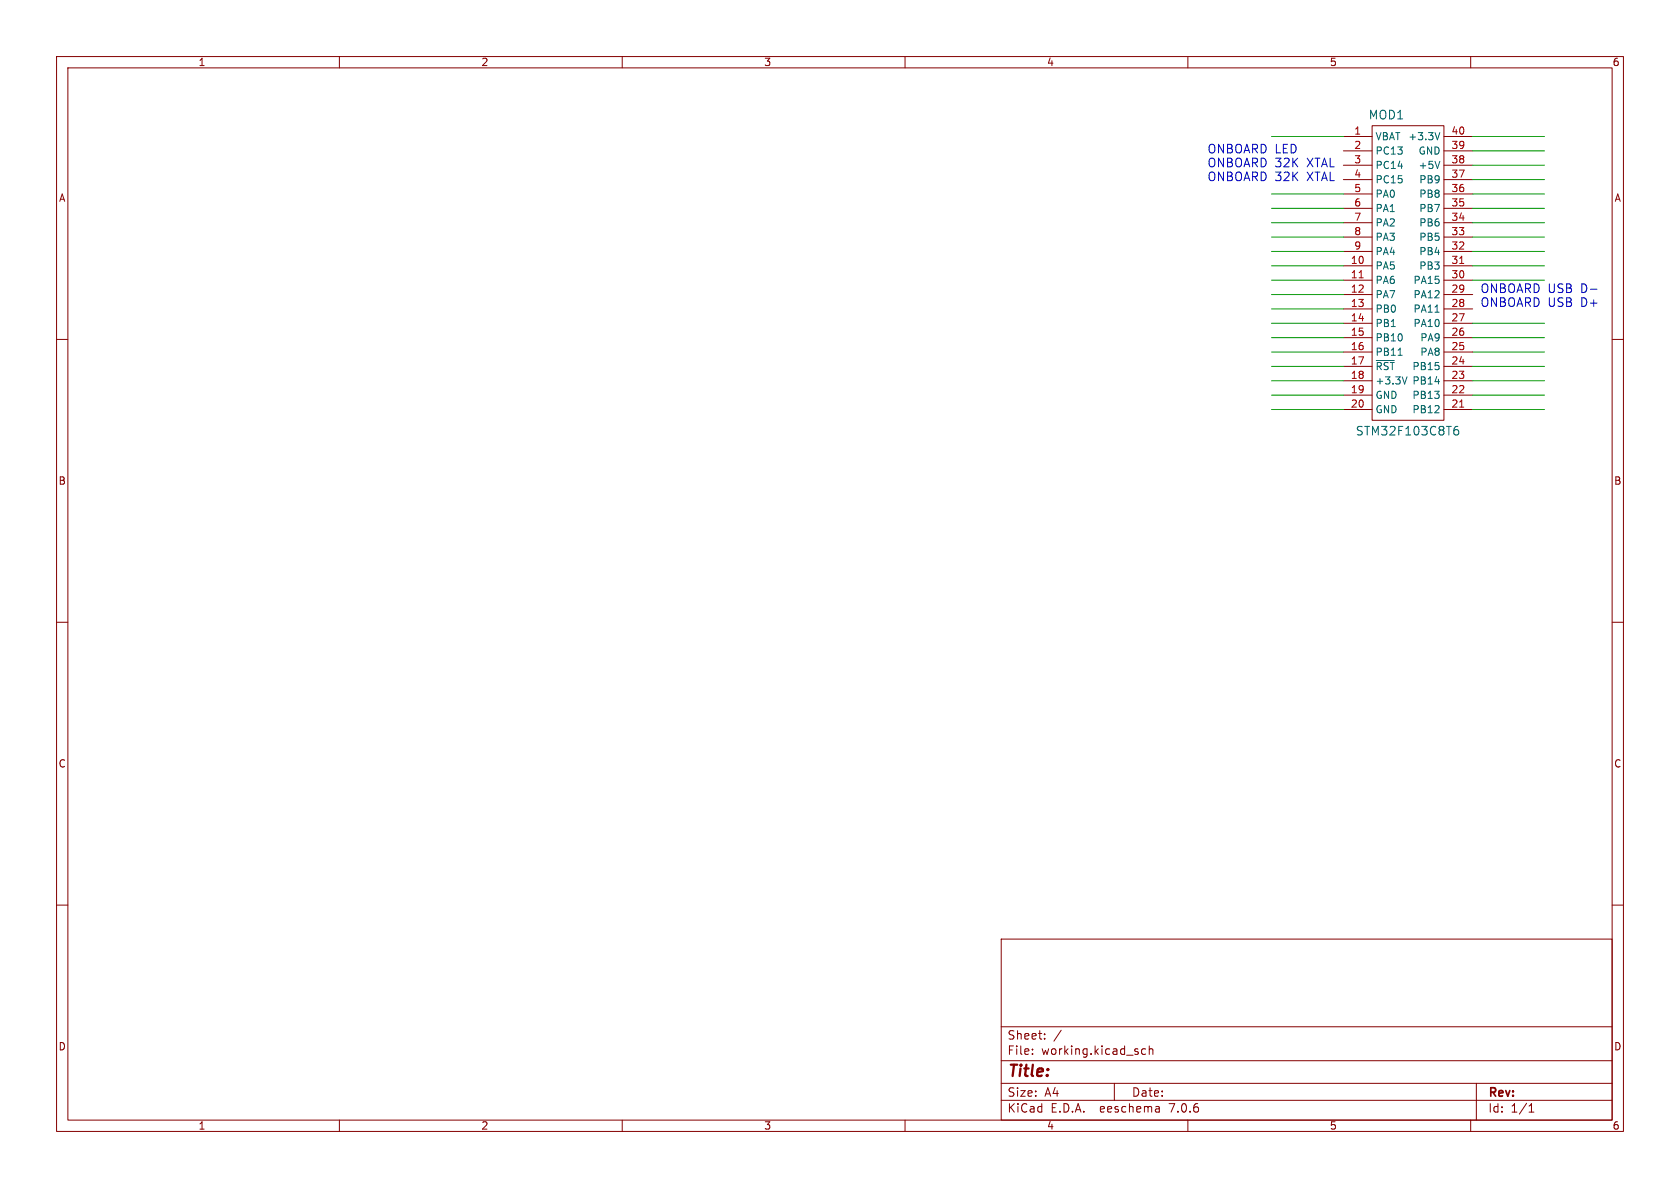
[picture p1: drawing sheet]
(kicad_sch (version 20230121) (generator eeschema)

 (paper "A4")

 (lib_symbols
  (symbol "Kicad_Template-rescue:STM32F103C8T6" (in_bom yes) (on_board yes)
   (property "Reference" "MOD" (at 2.54 3.81 0) (effects (font (size 1.524 1.524))))
   (property "Value" "STM32F103C8T6" (at 6.35 -52.07 0) (effects (font (size 1.524 1.524))))
   (property "Footprint" "" (at 0 0 0) (effects (font (size 1.524 1.524))))
   (property "Datasheet" "" (at 0 0 0) (effects (font (size 1.524 1.524))))
   (symbol "STM32F103C8T6_0_1"
    (rectangle (start 0 1.905) (end 12.7 -50.165) (stroke (width 0) (type solid)) (fill (type none))))
   (symbol "STM32F103C8T6_1_1"
    (pin input line (at -5.08 0 0) (length 5.08) (name "VBAT" (effects (font (size 1.27 1.27)))) (number "1" (effects (font (size 1.27 1.27)))))
    (pin input line (at -5.08 -22.86 0) (length 5.08) (name "PA5" (effects (font (size 1.27 1.27)))) (number "10" (effects (font (size 1.27 1.27)))))
    (pin input line (at -5.08 -25.4 0) (length 5.08) (name "PA6" (effects (font (size 1.27 1.27)))) (number "11" (effects (font (size 1.27 1.27)))))
    (pin input line (at -5.08 -27.94 0) (length 5.08) (name "PA7" (effects (font (size 1.27 1.27)))) (number "12" (effects (font (size 1.27 1.27)))))
    (pin input line (at -5.08 -30.48 0) (length 5.08) (name "PB0" (effects (font (size 1.27 1.27)))) (number "13" (effects (font (size 1.27 1.27)))))
    (pin input line (at -5.08 -33.02 0) (length 5.08) (name "PB1" (effects (font (size 1.27 1.27)))) (number "14" (effects (font (size 1.27 1.27)))))
    (pin input line (at -5.08 -35.56 0) (length 5.08) (name "PB10" (effects (font (size 1.27 1.27)))) (number "15" (effects (font (size 1.27 1.27)))))
    (pin input line (at -5.08 -38.1 0) (length 5.08) (name "PB11" (effects (font (size 1.27 1.27)))) (number "16" (effects (font (size 1.27 1.27)))))
    (pin input line (at -5.08 -40.64 0) (length 5.08) (name "~{RST}" (effects (font (size 1.27 1.27)))) (number "17" (effects (font (size 1.27 1.27)))))
    (pin input line (at -5.08 -43.18 0) (length 5.08) (name "+3.3V" (effects (font (size 1.27 1.27)))) (number "18" (effects (font (size 1.27 1.27)))))
    (pin input line (at -5.08 -45.72 0) (length 5.08) (name "GND" (effects (font (size 1.27 1.27)))) (number "19" (effects (font (size 1.27 1.27)))))
    (pin input line (at -5.08 -2.54 0) (length 5.08) (name "PC13" (effects (font (size 1.27 1.27)))) (number "2" (effects (font (size 1.27 1.27)))))
    (pin input line (at -5.08 -48.26 0) (length 5.08) (name "GND" (effects (font (size 1.27 1.27)))) (number "20" (effects (font (size 1.27 1.27)))))
    (pin input line (at 17.78 -48.26 180) (length 5.08) (name "PB12" (effects (font (size 1.27 1.27)))) (number "21" (effects (font (size 1.27 1.27)))))
    (pin input line (at 17.78 -45.72 180) (length 5.08) (name "PB13" (effects (font (size 1.27 1.27)))) (number "22" (effects (font (size 1.27 1.27)))))
    (pin input line (at 17.78 -43.18 180) (length 5.08) (name "PB14" (effects (font (size 1.27 1.27)))) (number "23" (effects (font (size 1.27 1.27)))))
    (pin input line (at 17.78 -40.64 180) (length 5.08) (name "PB15" (effects (font (size 1.27 1.27)))) (number "24" (effects (font (size 1.27 1.27)))))
    (pin input line (at 17.78 -38.1 180) (length 5.08) (name "PA8" (effects (font (size 1.27 1.27)))) (number "25" (effects (font (size 1.27 1.27)))))
    (pin input line (at 17.78 -35.56 180) (length 5.08) (name "PA9" (effects (font (size 1.27 1.27)))) (number "26" (effects (font (size 1.27 1.27)))))
    (pin input line (at 17.78 -33.02 180) (length 5.08) (name "PA10" (effects (font (size 1.27 1.27)))) (number "27" (effects (font (size 1.27 1.27)))))
    (pin input line (at 17.78 -30.48 180) (length 5.08) (name "PA11" (effects (font (size 1.27 1.27)))) (number "28" (effects (font (size 1.27 1.27)))))
    (pin input line (at 17.78 -27.94 180) (length 5.08) (name "PA12" (effects (font (size 1.27 1.27)))) (number "29" (effects (font (size 1.27 1.27)))))
    (pin input line (at -5.08 -5.08 0) (length 5.08) (name "PC14" (effects (font (size 1.27 1.27)))) (number "3" (effects (font (size 1.27 1.27)))))
    (pin input line (at 17.78 -25.4 180) (length 5.08) (name "PA15" (effects (font (size 1.27 1.27)))) (number "30" (effects (font (size 1.27 1.27)))))
    (pin input line (at 17.78 -22.86 180) (length 5.08) (name "PB3" (effects (font (size 1.27 1.27)))) (number "31" (effects (font (size 1.27 1.27)))))
    (pin input line (at 17.78 -20.32 180) (length 5.08) (name "PB4" (effects (font (size 1.27 1.27)))) (number "32" (effects (font (size 1.27 1.27)))))
    (pin input line (at 17.78 -17.78 180) (length 5.08) (name "PB5" (effects (font (size 1.27 1.27)))) (number "33" (effects (font (size 1.27 1.27)))))
    (pin input line (at 17.78 -15.24 180) (length 5.08) (name "PB6" (effects (font (size 1.27 1.27)))) (number "34" (effects (font (size 1.27 1.27)))))
    (pin input line (at 17.78 -12.7 180) (length 5.08) (name "PB7" (effects (font (size 1.27 1.27)))) (number "35" (effects (font (size 1.27 1.27)))))
    (pin input line (at 17.78 -10.16 180) (length 5.08) (name "PB8" (effects (font (size 1.27 1.27)))) (number "36" (effects (font (size 1.27 1.27)))))
    (pin input line (at 17.78 -7.62 180) (length 5.08) (name "PB9" (effects (font (size 1.27 1.27)))) (number "37" (effects (font (size 1.27 1.27)))))
    (pin input line (at 17.78 -5.08 180) (length 5.08) (name "+5V" (effects (font (size 1.27 1.27)))) (number "38" (effects (font (size 1.27 1.27)))))
    (pin input line (at 17.78 -2.54 180) (length 5.08) (name "GND" (effects (font (size 1.27 1.27)))) (number "39" (effects (font (size 1.27 1.27)))))
    (pin input line (at -5.08 -7.62 0) (length 5.08) (name "PC15" (effects (font (size 1.27 1.27)))) (number "4" (effects (font (size 1.27 1.27)))))
    (pin input line (at 17.78 0 180) (length 5.08) (name "+3.3V" (effects (font (size 1.27 1.27)))) (number "40" (effects (font (size 1.27 1.27)))))
    (pin input line (at -5.08 -10.16 0) (length 5.08) (name "PA0" (effects (font (size 1.27 1.27)))) (number "5" (effects (font (size 1.27 1.27)))))
    (pin input line (at -5.08 -12.7 0) (length 5.08) (name "PA1" (effects (font (size 1.27 1.27)))) (number "6" (effects (font (size 1.27 1.27)))))
    (pin input line (at -5.08 -15.24 0) (length 5.08) (name "PA2" (effects (font (size 1.27 1.27)))) (number "7" (effects (font (size 1.27 1.27)))))
    (pin input line (at -5.08 -17.78 0) (length 5.08) (name "PA3" (effects (font (size 1.27 1.27)))) (number "8" (effects (font (size 1.27 1.27)))))
    (pin input line (at -5.08 -20.32 0) (length 5.08) (name "PA4" (effects (font (size 1.27 1.27)))) (number "9" (effects (font (size 1.27 1.27))))))))


 (wire (pts (xy 260.35 57.15) (xy 273.05 57.15)) (stroke (width 0) (type default)))
 (wire (pts (xy 237.49 44.45) (xy 224.79 44.45)) (stroke (width 0) (type default)))
 (wire (pts (xy 237.49 54.61) (xy 224.79 54.61)) (stroke (width 0) (type default)))
 (wire (pts (xy 260.35 49.53) (xy 273.05 49.53)) (stroke (width 0) (type default)))
 (wire (pts (xy 260.35 41.91) (xy 273.05 41.91)) (stroke (width 0) (type default)))
 (wire (pts (xy 260.35 72.39) (xy 273.05 72.39)) (stroke (width 0) (type default)))
 (wire (pts (xy 237.49 41.91) (xy 224.79 41.91)) (stroke (width 0) (type default)))
 (wire (pts (xy 260.35 26.67) (xy 273.05 26.67)) (stroke (width 0) (type default)))
 (wire (pts (xy 260.35 39.37) (xy 273.05 39.37)) (stroke (width 0) (type default)))
 (wire (pts (xy 260.35 29.21) (xy 273.05 29.21)) (stroke (width 0) (type default)))
 (wire (pts (xy 237.49 57.15) (xy 224.79 57.15)) (stroke (width 0) (type default)))
 (wire (pts (xy 237.49 34.29) (xy 224.79 34.29)) (stroke (width 0) (type default)))
 (wire (pts (xy 237.49 46.99) (xy 224.79 46.99)) (stroke (width 0) (type default)))
 (wire (pts (xy 237.49 24.13) (xy 224.79 24.13)) (stroke (width 0) (type default)))
 (wire (pts (xy 260.35 64.77) (xy 273.05 64.77)) (stroke (width 0) (type default)))
 (wire (pts (xy 237.49 67.31) (xy 224.79 67.31)) (stroke (width 0) (type default)))
 (wire (pts (xy 260.35 24.13) (xy 273.05 24.13)) (stroke (width 0) (type default)))
 (wire (pts (xy 260.35 31.75) (xy 273.05 31.75)) (stroke (width 0) (type default)))
 (wire (pts (xy 237.49 52.07) (xy 224.79 52.07)) (stroke (width 0) (type default)))
 (wire (pts (xy 260.35 69.85) (xy 273.05 69.85)) (stroke (width 0) (type default)))
 (wire (pts (xy 237.49 49.53) (xy 224.79 49.53)) (stroke (width 0) (type default)))
 (wire (pts (xy 260.35 44.45) (xy 273.05 44.45)) (stroke (width 0) (type default)))
 (wire (pts (xy 237.49 69.85) (xy 224.79 69.85)) (stroke (width 0) (type default)))
 (wire (pts (xy 237.49 62.23) (xy 224.79 62.23)) (stroke (width 0) (type default)))
 (wire (pts (xy 260.35 59.69) (xy 273.05 59.69)) (stroke (width 0) (type default)))
 (wire (pts (xy 237.49 36.83) (xy 224.79 36.83)) (stroke (width 0) (type default)))
 (wire (pts (xy 260.35 62.23) (xy 273.05 62.23)) (stroke (width 0) (type default)))
 (wire (pts (xy 260.35 36.83) (xy 273.05 36.83)) (stroke (width 0) (type default)))
 (wire (pts (xy 237.49 39.37) (xy 224.79 39.37)) (stroke (width 0) (type default)))
 (wire (pts (xy 237.49 64.77) (xy 224.79 64.77)) (stroke (width 0) (type default)))
 (wire (pts (xy 260.35 67.31) (xy 273.05 67.31)) (stroke (width 0) (type default)))
 (wire (pts (xy 260.35 46.99) (xy 273.05 46.99)) (stroke (width 0) (type default)))
 (wire (pts (xy 260.35 34.29) (xy 273.05 34.29)) (stroke (width 0) (type default)))
 (wire (pts (xy 237.49 72.39) (xy 224.79 72.39)) (stroke (width 0) (type default)))
 (wire (pts (xy 237.49 59.69) (xy 224.79 59.69)) (stroke (width 0) (type default)))

 (text "ONBOARD USB D-\nONBOARD USB D+" (at 261.62 54.61 0) (effects (font (size 1.524 1.524)) (justify left bottom)))
 (text "ONBOARD LED\nONBOARD 32K XTAL\nONBOARD 32K XTAL" (at 213.36 32.385 0) (effects (font (size 1.524 1.524)) (justify left bottom)))

 (symbol (lib_id "Kicad_Template-rescue:STM32F103C8T6") (at 242.57 24.13 0) (unit 1) (in_bom yes) (on_board yes) (dnp no)
  (property "Reference" "MOD1" (at 245.11 20.32 0) (effects (font (size 1.524 1.524))))
  (property "Value" "STM32F103C8T6" (at 248.92 76.2 0) (effects (font (size 1.524 1.524))))
  (property "Footprint" "Kicad:DIP40_600MIL" (at 242.57 24.13 0) (effects (font (size 1.524 1.524)) hide))
  (property "Datasheet" "" (at 242.57 24.13 0) (effects (font (size 1.524 1.524)))) (pin "1") (pin "10") (pin "11") (pin "12") (pin "13") (pin "14") (pin "15") (pin "16") (pin "17") (pin "18") (pin "19") (pin "2") (pin "20") (pin "21") (pin "22") (pin "23") (pin "24") (pin "25") (pin "26") (pin "27") (pin "28") (pin "29") (pin "3") (pin "30") (pin "31") (pin "32") (pin "33") (pin "34") (pin "35") (pin "36") (pin "37") (pin "38") (pin "39") (pin "4") (pin "40") (pin "5") (pin "6") (pin "7") (pin "8") (pin "9"))

 (sheet_instances (path "" (page "1"))))
